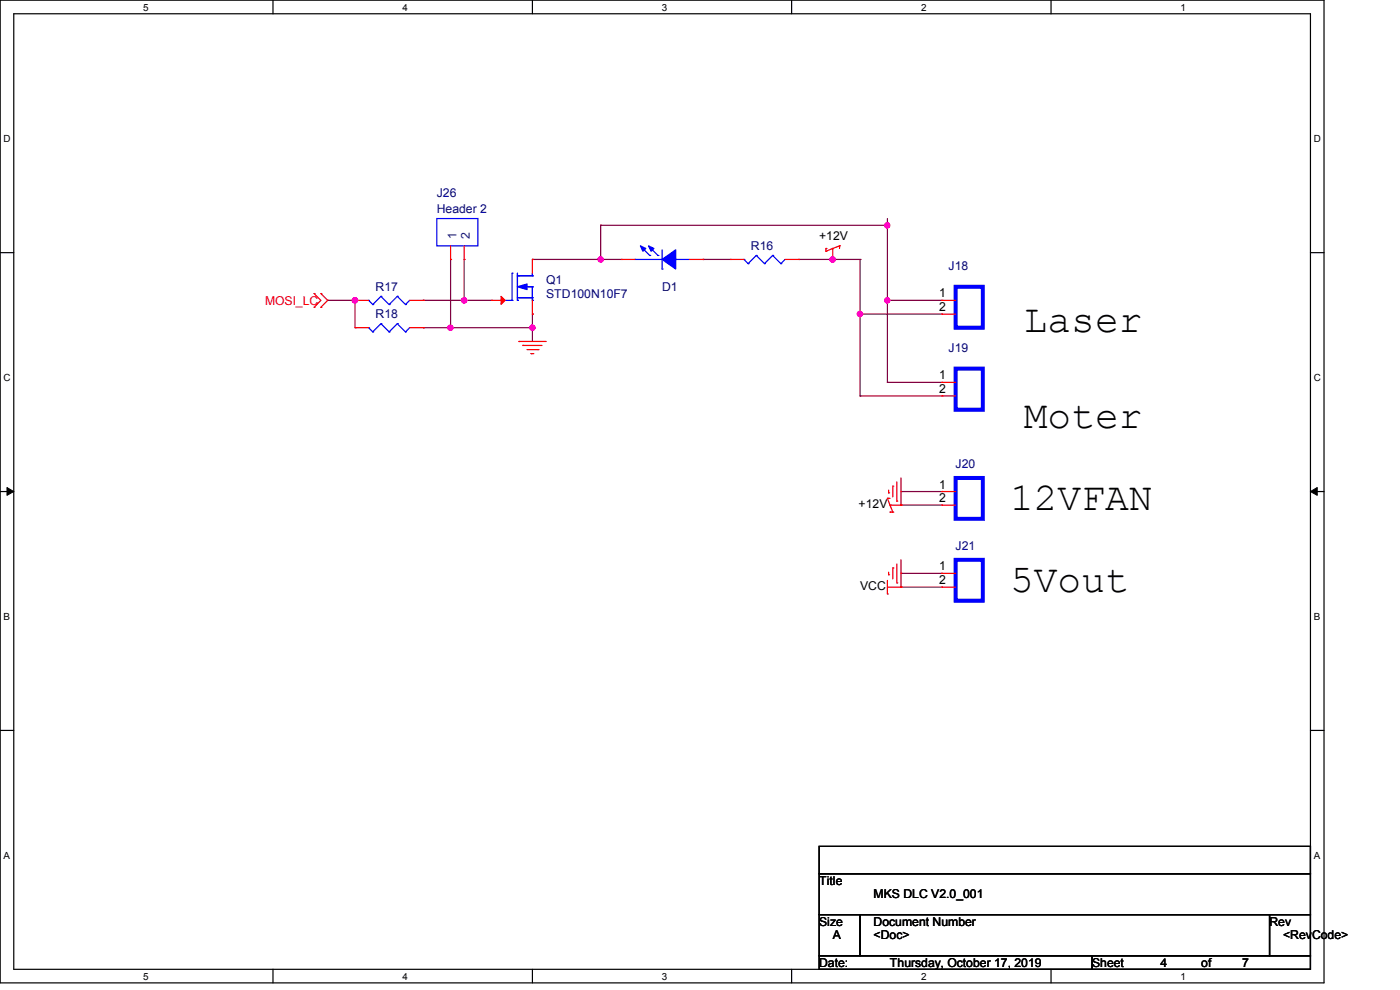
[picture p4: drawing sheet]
<svg xmlns="http://www.w3.org/2000/svg" width="297mm" height="210mm" viewBox="0 0 297 210" stroke-linecap="round" stroke-linejoin="round" font-family="sans-serif">
<path d="M0 0h280.9v208.5h-280.9zM2.9 2.9h275.1v202.7h-275.1z" fill="none" stroke="#000" stroke-width=".25"/>
<g fill="#fff">
<path d="M30.4 .3h1.1v2.4h-1.1z"/>
<path d="M30.4 205.9h1.1v2.3h-1.1z"/>
</g>
<path d="M57.9 0v2.9M57.9 205.6v2.9" fill="none" stroke="#000" stroke-width=".25"/>
<g fill="#fff">
<path d="M85.4 .3h1.1v2.4h-1.1z"/>
<path d="M85.4 205.9h1.1v2.3h-1.1z"/>
</g>
<path d="M112.9 0v2.9M112.9 205.6v2.9" fill="none" stroke="#000" stroke-width=".25"/>
<g fill="#fff">
<path d="M140.4 .3h1.2v2.4h-1.2z"/>
<path d="M140.4 205.9h1.2v2.3h-1.2z"/>
</g>
<path d="M167.9 0v2.9M167.9 205.6v2.9" fill="none" stroke="#000" stroke-width=".25"/>
<g fill="#fff">
<path d="M195.4 .3h1.2v2.4h-1.2z"/>
<path d="M195.4 205.9h1.2v2.3h-1.2z"/>
</g>
<path d="M223 0v2.9M223 205.6v2.9" fill="none" stroke="#000" stroke-width=".25"/>
<g fill="#fff">
<path d="M250.4 .3h1.2v2.4h-1.2z"/>
<path d="M250.4 205.9h1.2v2.3h-1.2z"/>
<path d="M.8 28.2h1.4v2.4h-1.4z"/>
<path d="M278.7 28.2h1.5v2.4h-1.5z"/>
<path d="M.8 78.9h1.4v2.3h-1.4z"/>
<path d="M278.7 78.9h1.5v2.3h-1.5z"/>
</g>
<path d="M0 53.6h2.9M278 53.6h2.9" fill="none" stroke="#000" stroke-width=".25"/>
<g fill="#fff">
<path d="M.8 129.6h1.3v2.3h-1.3z"/>
<path d="M278.7 129.6h1.4v2.3h-1.4z"/>
</g>
<path d="M0 104.3h2.9M278 104.3h2.9" fill="none" stroke="#000" stroke-width=".25"/>
<path d="M1.5 103.4l1.4 .9-1.4 .8zM278 104.3l1.4-.9v1.7z" fill="#000" stroke="#000" stroke-width=".21"/>
<g fill="#fff">
<path d="M.8 180.3h1.3v2.3h-1.3z"/>
<path d="M278.7 180.3h1.4v2.3h-1.4z"/>
</g>
<path d="M0 154.9h2.9M278 154.9h2.9M173.8 179.5h104.2v5.8h-104.2zM173.8 185.3h104.2v8.7h-104.2zM173.8 194h8.7v8.7h-8.7zM182.5 194h86.8v8.7h-86.8zM269.3 194h8.7v8.7h-8.7zM173.8 202.7h57.9v2.9h-57.9zM231.7 202.7h46.3v2.9h-46.3z" fill="none" stroke="#000" stroke-width=".25"/>
<g fill="none" stroke="#800040" stroke-width=".25">
<path d="M95.6 55v14.5M98.5 55v8.7M112.9 55h.1M112.9 55h18.9M127.4 55h.1M127.4 47.8h.1M127.4 47.8h60.9M127.4 47.8v7.2M149.1 55h.1M149.1 55h5.8M169.4 55h.1M169.4 55h13.1"/>
<path d="M176.7 55h.1M182.5 55h.1M182.5 55v29M188.3 47.8h.1M188.3 46.4v34.7M69.5 63.7h.1M69.5 63.7h5.8M75.3 63.7h.1M75.3 63.7v5.8M89.8 63.7h.1M89.8 69.5h.1M89.8 63.7h14.5"/>
<path d="M89.8 69.5h23.1M95.6 69.5h.1M98.5 63.7h.1M112.9 69.5h.1M112.9 66.6h.1M112.9 66.6v5.8M182.5 66.6h.1M182.5 66.6h17.3M188.3 63.7h.1M188.3 63.7h11.5M182.5 84h.1M182.5 84h17.3"/>
<path d="M188.3 81.1h.1M188.3 81.1h11.5M191.1 104.3h.1M191.1 107.1h.1M191.1 104.3h8.7M191.1 107.1h8.7M191.1 121.6h.1M191.1 124.5h.1M191.1 121.6h8.7M191.1 124.5h8.7"/>
</g>
<g fill="#f0f" stroke="#f0f" stroke-width=".25">
<circle cx="98.5" cy="63.7" r=".55"/>
<circle cx="127.4" cy="55" r=".55"/>
<circle cx="182.4" cy="66.6" r=".55"/>
<circle cx="176.6" cy="55" r=".56"/>
<circle cx="188.2" cy="47.8" r=".55"/>
<circle cx="75.3" cy="63.7" r=".56"/>
<circle cx="188.2" cy="63.7" r=".55"/>
<circle cx="112.9" cy="69.5" r=".55"/>
<circle cx="95.5" cy="69.5" r=".55"/>
</g>
<g fill="none" stroke="#f00" stroke-width=".25">
<path d="M95.6 55h.1M95.6 52.2v2.8M98.5 55h.1M98.5 52.2v2.8M112.9 55h.1M112.9 55v3M131.8 55h.1M131.8 55h2.9M146.3 55h2.8M149.1 55h.1M154.9 55h.1M154.9 55h2.9"/>
<path d="M166.5 55h2.9M169.4 55h.1M175.2 53.3h.1M175.2 52.7h.1M175.2 52.7v.6M176.7 52.7h.1M176.7 55h.1M176.7 52.7l-1.5 .6M176.7 52.7v2.3M178.1 52.2h.1M178.1 52.2v.5M178.1 52.2l-1.4 .5"/>
<path d="M66.6 65.2h.1M66.6 62.3h.1M66.6 62.3l1.5 1.4-1.5 1.5M68.1 62.3h.1M68.1 65.2h.1M68.1 62.3l1.4 1.4-1.4 1.5M75.3 69.5h.1M75.3 63.7h.1M75.3 69.5h2.9M75.3 63.7h2.9M86.9 69.5h2.9M86.9 63.7h2.9"/>
<path d="M89.8 69.5h.1M89.8 63.7h.1M104.3 63.7h.1M104.3 63.7h2.8M110.1 72.4h.1M110.1 72.4h5.8M110.9 73.3h.1M110.9 73.3h4.1M111.8 74.2h2.3M112.6 75h.1M112.6 75h.6M112.9 66.6h.1"/>
<path d="M112.9 63.7v2.9M114.1 74.2h.1M199.8 66.6h.1M199.8 63.7h.1M199.8 66.6h2.9M199.8 63.7h2.9M199.8 84h.1M199.8 81.1h.1M199.8 84h2.9M199.8 81.1h2.9M188.3 105.7h.1M188.3 105.7h.5"/>
<path d="M188.3 105.7l.5 1.4M188.5 104.6h.1M188.5 104v.6M188.8 107.1h.1M188.8 108.6h.1M188.8 107.1l.6 1.5M188.8 108.6h.6M188.8 107.1h2.3M189.4 103.1h.1M189.4 108.6h.1M189.4 103.1v2.3M190.2 106.3h.1"/>
<path d="M190.2 102.2v4.1M190.2 119.6v4.1M191.1 107.1h.1M191.1 101.4v5.7M191.1 118.7v5.8M199.8 107.1h.1M199.8 104.3h.1M199.8 107.1h2.9M199.8 104.3h2.9M188.3 126h.1M188.3 124.5h2.8M188.3 123.1v2.9"/>
<path d="M188.5 121.9h.1M188.5 121.4v.5M189.4 120.5h.1M189.4 120.5v2.3M190.2 123.7h.1M191.1 124.5h.1M199.8 124.5h.1M199.8 121.6h.1M199.8 124.5h2.9M199.8 121.6h2.9"/>
</g>
<g fill="none" stroke="#00f" stroke-width=".25">
<path d="M92.7 46.4h8.7v5.8h-8.7zM108.6 58h.1M108.6 58v5.7M109.8 58.5h.1M109.8 58v5.7M109.8 58.5h3.1M110.1 58.5h.1M112.9 58.5h.1M112.9 58v.5M134.7 55h.1M134.7 55h5.8M136.1 52.5l1.7 1.7"/>
<path d="M137.8 54.2h.1M137.8 52.5l1.8 1.7M139.6 54.2h.1M140.5 57.1h.1M140.5 53v4.1M143.3 55h.1M143.3 55h3M157.8 55h.1M157.8 55l.9 .9M158.7 55.9h.1M160.4 54.2h.1M160.4 54.2l1.8 1.7"/>
<path d="M160.4 54.2l-1.7 1.7M162.2 55.9h.1M163.9 54.2h.1M163.9 54.2l1.8 1.7M163.9 54.2l-1.7 1.7M165.7 55.9h.1M166.5 55l-.8 .9M78.2 69.5h.1M78.2 63.7h.1M78.2 69.5l.9 .9M78.2 63.7l.9 .9M79.1 70.4h.1"/>
<path d="M79.1 64.6h.1M80.8 68.7h.1M80.8 62.9h.1M80.8 68.7l1.7 1.7M80.8 68.7l-1.7 1.7M80.8 62.9l1.7 1.7M80.8 62.9l-1.7 1.7M82.5 70.4h.1M82.5 64.6h.1M84.3 68.7h.1M84.3 62.9h.1M84.3 68.7l1.7 1.7"/>
<path d="M84.3 68.7l-1.8 1.7M84.3 62.9l1.7 1.7M84.3 62.9l-1.8 1.7M86 70.4h.1M86 64.6h.1M86.9 69.5l-.9 .9M86.9 63.7l-.9 .9M107.1 63.7h1.5M108.6 63.7h.1M109.8 63.7h.1M109.8 63.2h3.1M111.2 60.8h1.7"/>
<path d="M112.6 63.2h.1M112.9 60.8h.1M112.9 63.7h.1M112.9 63.2h.1M112.9 60.8v2.9"/>
</g>
<g fill="#00f" stroke="#00f" stroke-width=".25">
<path d="M109.8 60.8l2-.6v1.2z"/>
<path d="M140.5 55l2.8-2v4.1z" fill-rule="evenodd"/>
<path d="M135.8 52.2l1.2 .5-.6 .6z" fill-rule="evenodd"/>
<path d="M137.6 52.2l1.1 .5-.6 .6z" fill-rule="evenodd"/>
</g>
<path d="M202.7 60.8h5.8v8.7h-5.8zM202.7 78.2h5.8v8.7h-5.8zM202.7 118.7h5.8v8.7h-5.8zM202.7 101.4h5.8v8.7h-5.8z" fill="none" stroke="#00f" stroke-width=".85"/>
<path d="M106.3 62.9l.8 .8-.8 .9z" fill="#f00" stroke="#f00" stroke-width=".25"/>
<g font-size="8.4">
<text x="217.2" y="70.4">Laser</text>
<text x="217.2" y="90.7">Moter</text>
<text x="214.3" y="108.1">12VFAN</text>
<text x="214.3" y="125.5">5Vout</text>
</g>
<g font-size="2.6" fill="#000080">
<text x="92.7" y="41.7">J26</text>
<text x="92.7" y="45.2">Header 2</text>
<text x="159.3" y="53">R16</text>
<text x="201.2" y="57.4">J18</text>
<text x="79.7" y="61.7">R17</text>
<text x="115.9" y="60.3">Q1</text>
<text x="115.9" y="63.2">STD100N10F7</text>
<text x="140.5" y="61.7">D1</text>
<text x="79.7" y="67.5">R18</text>
<text x="201.2" y="74.8">J19</text>
<text x="202.7" y="99.4">J20</text>
<text x="202.7" y="116.7">J21</text>
</g>
<g font-size="2.6" fill="#004080">
<text x="96.8" y="50.7" transform="rotate(-90 96.8 50.7)">1</text>
<text x="99.7" y="50.7" transform="rotate(-90 99.7 50.7)">2</text>
</g>
<g font-size="2.6">
<text x="173.8" y="51">+12V</text>
<text x="199.3" y="66">2</text>
<text x="199.3" y="63.1">1</text>
<text x="199.3" y="83.4">2</text>
<text x="199.3" y="80.5">1</text>
<text x="182.2" y="107.7">+12V</text>
<text x="199.3" y="106.5">2</text>
<text x="199.3" y="103.6">1</text>
<text x="182.5" y="125.1">VCC</text>
<text x="199.3" y="123.9">2</text>
<text x="199.3" y="121">1</text>
<text x="173.8" y="187.7">Title</text>
<text x="185.3" y="190.6">MKS DLC V2.0_001</text>
<text x="173.8" y="196.3">Size</text>
<text x="185.3" y="196.3">Document Number</text>
<text x="269.3" y="196.3">Rev</text>
<text x="176.7" y="199.3">A</text>
<text x="185.3" y="199.3">&lt;Doc&gt;</text>
<text x="272.2" y="199.3">&lt;RevCode&gt;</text>
<text x="173.8" y="205.1">Date:</text>
<text x="188.8" y="205.1">Thursday, October 17, 2019</text>
<text x="231.7" y="205.1">Sheet</text>
<text x="246.2" y="205.1">4</text>
<text x="254.8" y="205.1">of</text>
<text x="263.5" y="205.1">7</text>
</g>
<text font-size="2.6" fill="#f00" x="56.2" y="64.6">MOSI_LC</text>
<g font-size="2.1">
<text x="30.4" y="2.2">5</text>
<text x="85.4" y="2.2">4</text>
<text x="140.4" y="2.2">3</text>
<text x="195.4" y="2.2">2</text>
<text x="250.5" y="2.2">1</text>
<text x=".8" y="30.1">D</text>
<text x="278.7" y="30.1">D</text>
<text x=".8" y="80.8">C</text>
<text x="278.7" y="80.8">C</text>
<text x=".8" y="131.5">B</text>
<text x="278.7" y="131.5">B</text>
<text x=".8" y="182.2">A</text>
<text x="278.7" y="182.2">A</text>
<text x="30.4" y="207.8">5</text>
<text x="85.4" y="207.8">4</text>
<text x="140.4" y="207.8">3</text>
<text x="195.4" y="207.8">2</text>
<text x="250.5" y="207.8">1</text>
</g>
</svg>
